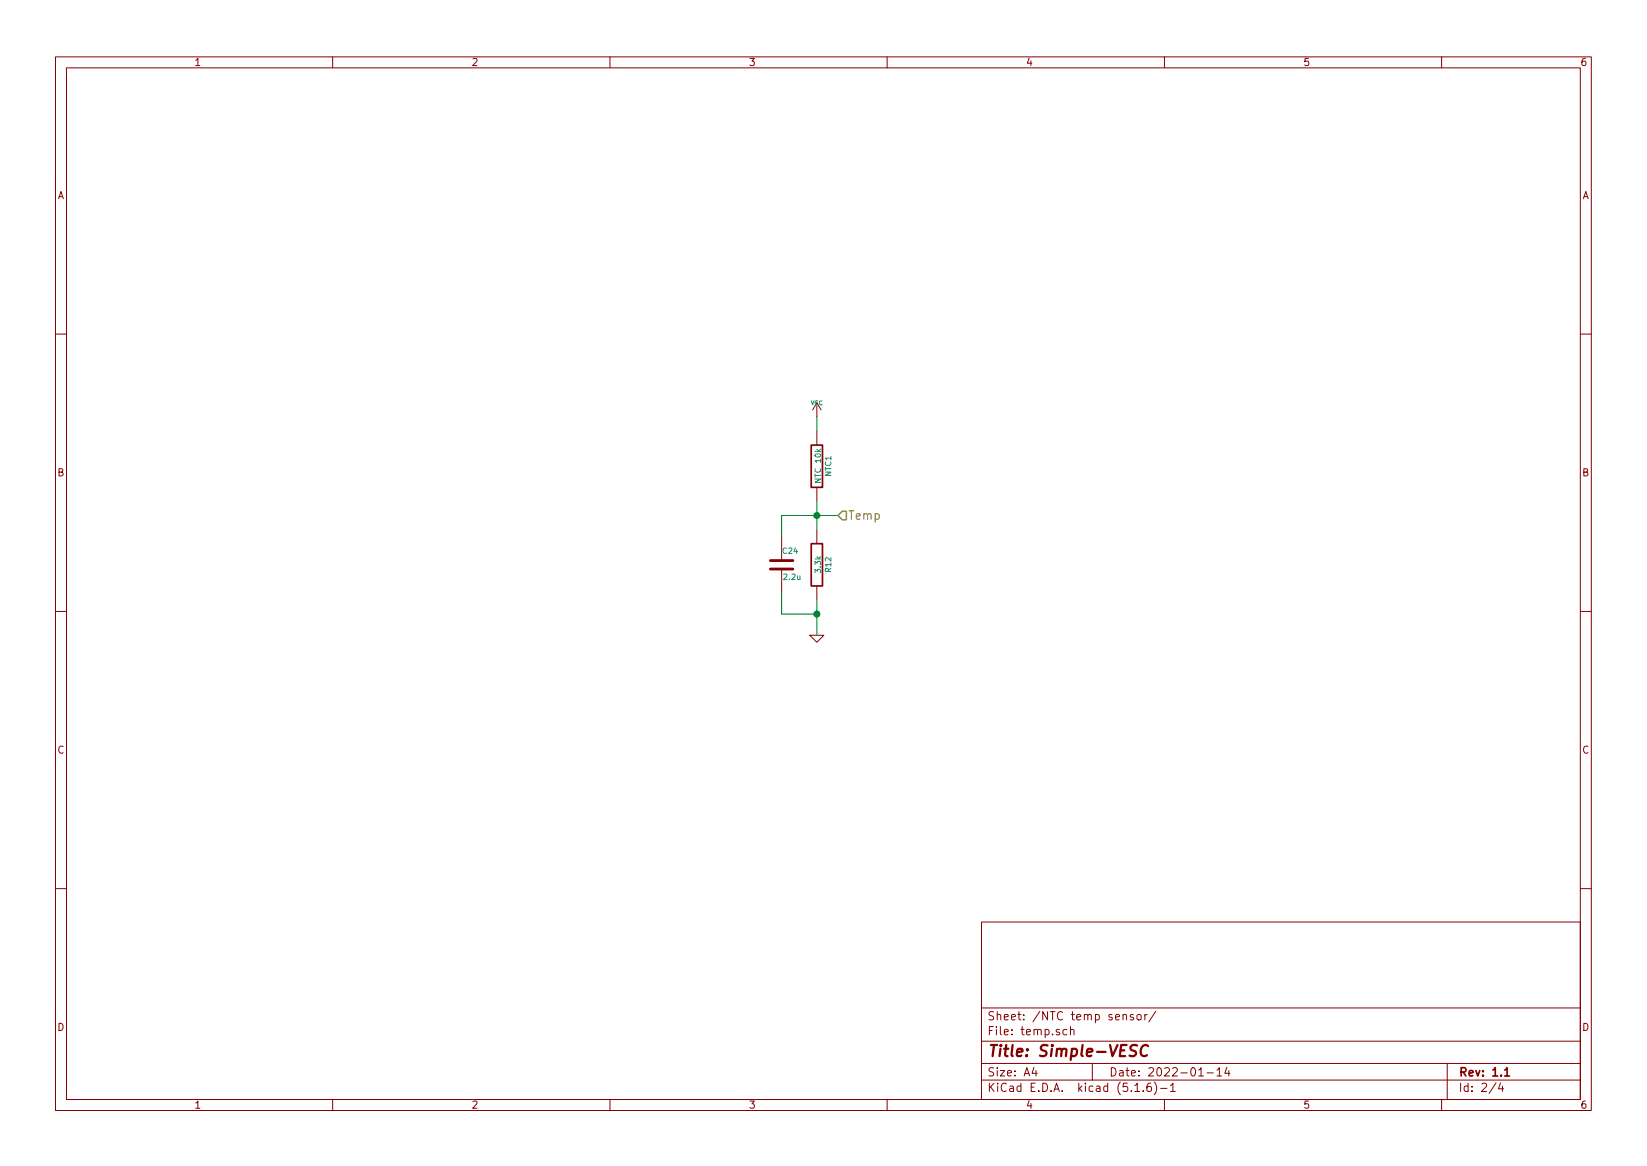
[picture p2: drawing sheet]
EESchema Schematic File Version 4
EELAYER 30 0
EELAYER END
$Descr A4 11693 8268
encoding utf-8
Sheet 2 4
Title "Simple-VESC"
Date "2022-01-14"
Rev "1.1"
Comp ""
Comment1 ""
Comment2 ""
Comment3 ""
Comment4 ""
$EndDescr
$Comp
L crf_1:RES NTC1
U 1 1
P 5800 3300
F 0 "NTC1" V 5880 3300 40  0000 C CNN
F 1 "NTC 10k" V 5807 3301 40  0000 C CNN
F 2 "Resistor_SMD:R_0603_1608Metric" V 5730 3300 30  0001 C CNN
F 3 "" H 5800 3300 30  0000 C CNN
	1    5800 3300
	1    0    0    -1  
$EndComp
$Comp
L crf_1:RES R12
U 1 1
P 5800 4000
F 0 "R12" V 5880 4000 40  0000 C CNN
F 1 "3.3k" V 5807 4001 40  0000 C CNN
F 2 "Resistor_SMD:R_0402_1005Metric" V 5730 4000 30  0001 C CNN
F 3 "" H 5800 4000 30  0000 C CNN
	1    5800 4000
	1    0    0    -1  
$EndComp
$Comp
L crf_1:CAP C24
U 1 1
P 5550 4000
F 0 "C24" H 5550 4100 40  0000 L CNN
F 1 "2.2u" H 5556 3915 40  0000 L CNN
F 2 "Capacitor_SMD:C_0402_1005Metric" H 5588 3850 30  0001 C CNN
F 3 "" H 5550 4000 60  0000 C CNN
	1    5550 4000
	1    0    0    -1  
$EndComp
$Comp
L power:VCC #PWR031
U 1 1
P 5800 2950
F 0 "#PWR031" H 5800 3050 30  0001 C CNN
F 1 "VCC" H 5800 3050 30  0000 C CNN
F 2 "" H 5800 2950 60  0000 C CNN
F 3 "" H 5800 2950 60  0000 C CNN
	1    5800 2950
	1    0    0    -1  
$EndComp
$Comp
L crf_1:GND #PWR032
U 1 1
P 5800 4500
F 0 "#PWR032" H 5800 4500 30  0001 C CNN
F 1 "GND" H 5800 4430 30  0001 C CNN
F 2 "" H 5800 4500 60  0000 C CNN
F 3 "" H 5800 4500 60  0000 C CNN
	1    5800 4500
	1    0    0    -1  
$EndComp
Wire Wire Line
	5800 4250 5800 4350
Wire Wire Line
	5550 4200 5550 4350
Wire Wire Line
	5550 4350 5800 4350
Connection ~ 5800 4350
Wire Wire Line
	5800 3550 5800 3650
Wire Wire Line
	5550 3650 5800 3650
Wire Wire Line
	5550 3650 5550 3800
Connection ~ 5800 3650
Wire Wire Line
	5800 2950 5800 3050
Text HLabel 5950 3650 2    60   Input ~ 0
Temp
Wire Wire Line
	5800 4350 5800 4500
Wire Wire Line
	5800 3650 5800 3750
Wire Wire Line
	5800 3650 5950 3650
$EndSCHEMATC
